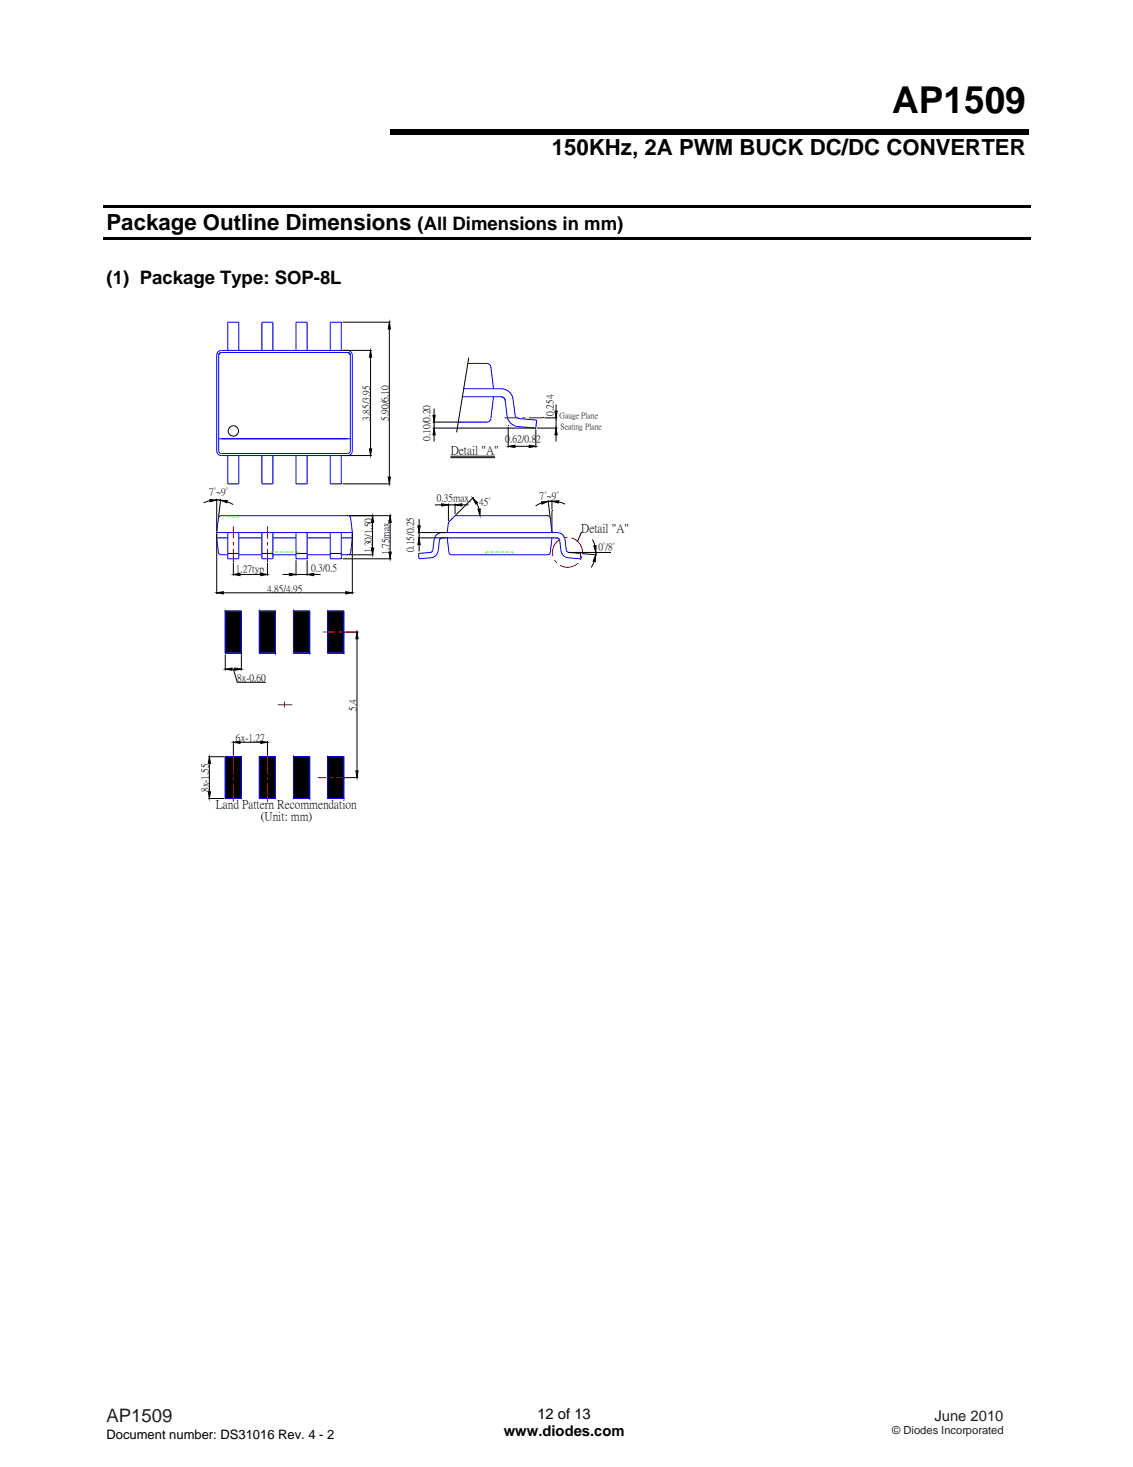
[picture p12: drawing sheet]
<svg xmlns="http://www.w3.org/2000/svg" width="216mm" height="279mm" viewBox="0 0 216 279" stroke-linecap="round" stroke-linejoin="round" font-family="sans-serif">
<path d="M19.8 39h176.7v.5h-176.7zM74.3 24.5h121.7v1.1h-121.7zM19.8 45.1h176.7v.5h-176.7z" fill="#000"/>
<g fill="none" stroke="#00f" stroke-width=".19">
<path d="M41.7 66.9l.5-.2h24.1a.92 .92 0 0 1 .8 .9v18.3a.91 .91 0 0 1-.8 .9h-24.1a.88 .88 0 0 1-.9-.9v-18.3zM41.8 67.3l.4-.2h24.1a.51 .51 0 0 1 .5 .5v18.3l-.2 .3-.3 .2h-24.1l-.4-.2-.1-.3v-18.3zM43.4 66.7v-5.3h2.1v5.3M49.9 66.7v-5.3h2.1v5.3M56.4 66.7v-5.3h2.1v5.3M62.9 66.7v-5.3h2.1v5.3M41.7 83.6h25.1M43.4 86.8v5.4h2.1v-5.4M49.9 86.8v5.4h2.1v-5.4M56.4 86.8v5.4h2.1v-5.4M62.9 86.8v5.4h2.1v-5.4M85.4 99.5l-.2 1.9"/>
<path d="M86.7 98.2h17.7l.3 .1 .2 .4 .3 2.7M41.3 101.4l.3-2.7 .2-.4 .3-.1h24.2l.3 .1 .2 .4 .3 2.7M41.3 102.4l.4 3 .4 .3h1.3M41.3 101.4v1M41.3 102.4h2.1M41.3 101.4h25.8M43.4 101.4v5h2.1v-5M45.5 102.4h4.4M45.5 105.7h4.4M49.9 101.4v5h2.1v-5M52 102.4h4.4M52 105.7h4.4"/>
<path d="M56.4 101.4v5h2.1v-5M58.5 102.4h4.4M58.5 105.7h4.4M62.9 101.4v5h2.1v-5M65 102.4h2.1M67.1 102.4l-.3 3-.5 .3h-1.3M67.1 101.4v1M83.2 101.8l1-.4h22a1.53 1.53 0 0 1 1.5 1.4l.3 2.2 .4 .2 2.3 .2-.1 1-2.3-.2a1.55 1.55 0 0 1-1.4-1.3l-.2-2-.2-.3-.3-.2h-22l-.3 .2-.2 .3-.2 2a1.55 1.55 0 0 1-1.4 1.3l-2.3 .2v-1l2.2-.2 .4-.2 .3-2.2zM85.2 102.4l.4 3 .5 .3h18.3l.3-.2 .2-.3 .3-2.8M106.2 102.4l.3 .2 .2 .3"/>
</g>
<path d="M43.5 98.5h.3M44.2 98.5h.6M45.1 98.5h.4M92.6 105.2h.5M93.4 105.2h.7M94.4 105.2h.6M95.4 105.2h.6M96.3 105.2h.7M97.3 105.2h.5" fill="none" stroke="#0f0" stroke-width=".19"/>
<path d="M44.5 100.2v2.4M44.5 103.3v.6M44.5 104.5v2.4M51 100.2v2.4M51 103.3v.6M51 104.5v2.4" fill="none" stroke="#f00" stroke-width=".19"/>
<g fill="none" stroke="#000" stroke-width=".19">
<path d="M65.3 66.7h5.6M65.3 61.4h9.1M70.6 66.7l.2 1.3h-.4zM70.6 68v17.5M74.2 61.4l.2 1.3h-.4zM74.2 62.7v28.2M40 95.1l1.3 .1-1.3 .4zM40 95.4l-1.2 .4M41.3 95v6.2M41.3 95.2l.7 .1M42 95.3l1.3 .1-.1 .4zM42.1 95l-.4 3.4"/>
<path d="M43.3 95.6l1.1 .5M65.3 86.8h5.6M65.3 92.2h9.1M70.4 85.5h.4l-.2 1.3zM74 90.9h.4l-.2 1.3zM79.9 98.9v1.2M103.2 95.6l1.3-.1-1.2 .5zM103.2 95.8l-1.1 .6M104.4 95.2l.4 3.2M105.2 95.5l1.3-.1-.1 .4zM105.2 95.2v1.8M105.2 97.3v4.1"/>
<path d="M105.2 95.5h-.7M106.4 95.6l1.3 .4M41.3 101.7v11.5M41.3 112.9l1.3-.2v.4zM42.6 112.9h23.3M43.4 105.4h2.1M44.5 107.2v2.5M44.5 109.4l1.2-.2v.4zM45.7 109.4h4M49.7 109.2l1.3 .2-1.3 .2zM49.9 105.4h2.1M51 107.2v2.5"/>
<path d="M53.9 109.4h1.2M55.1 109.2l1.3 .2-1.3 .2zM56.4 109.4h2.1M56.4 106.7v3M56.4 105.4h2.1M58.5 106.7v3M58.5 109.4l1.3-.2v.4zM59.8 109.4h1.3M62.9 105.4h2.1M65.9 112.7l1.2 .2-1.2 .2zM67.1 101.7v11.5M79.6 102.4h5.4"/>
<path d="M79.6 101.4h5.4M79.6 100.1h.5l-.2 1.3zM79.9 102.5l.2 1.2h-.5zM79.9 101.4v1M79.9 103.7v1.3"/>
</g>
<g fill="#000">
<path d="M70.6 66.7l.2 1.3h-.4zM74.2 61.4l.2 1.3h-.4zM40 95.1l1.3 .1-1.3 .4zM42 95.3l1.3 .1-.1 .4zM70.4 85.5h.4l-.2 1.3zM74 90.9h.4l-.2 1.3zM103.2 95.6l1.3-.1-1.2 .5zM105.2 95.5l1.3-.1-.1 .4zM41.3 112.9l1.3-.2v.4zM44.5 109.4l1.2-.2v.4zM49.7 109.2l1.3 .2-1.3 .2zM55.1 109.2l1.3 .2-1.3 .2z"/>
<path d="M58.5 109.4l1.3-.2v.4zM65.9 112.7l1.2 .2-1.2 .2zM79.9 102.5l.2 1.2h-.5zM79.6 100.1h.5l-.2 1.3z"/>
</g>
<g fill="none" stroke="#f00" stroke-width=".19">
<path d="M96.1 79.6h2.7M99.5 79.6h.6M100.8 79.6h2.7M105.7 106.6l.4 .6M106.7 102.7a2.86 2.86 0 0 0-1.3 3.2M108.1 102.3l-.7 .1M108.9 102.4a2.84 2.84 0 0 1 2.1 2.8M110.2 107.2a2.84 2.84 0 0 1-3.5 .5M110.9 105.9l-.3 .7M52.9 134.2h2.8M54.2 133.6v1.2M61.4 120.4h2.5"/>
<path d="M64.5 120.4h.7M65.8 120.4h2.5M44.5 143.9v3.4M44.5 148v.6M44.5 149.2v3.5M51 143.9v3.4M51 148v.6M51 149.2v3.5M60.6 148.1h1.6M62.8 148.1h.7M64.1 148.1h1.7"/>
</g>
<g fill="none" stroke="#00f" stroke-width=".19">
<path d="M88.1 75.6h7.4M88.3 74h7.2a2.27 2.27 0 0 1 2.3 2.1l.3 2.9a.73 .73 0 0 0 .7 .7l3.5 .3-.2 1.5-3.4-.3a2.29 2.29 0 0 1-2.1-2l-.4-3.2-.3-.3-.4-.1M89.1 69.2h3.7l.6 .3 .1 .4 .5 4.1M94 75.6l-.5 4.1-.3 .6-.4 .1h-5.5M95.5 75.6l.4 .1 .4 .5M86.7 98.2l-1.3 1.3M42.9 116.4h3.1v8h-3.1zM49.4 116.4h3.1v8h-3.1zM55.9 116.4h3.1v8h-3.1zM62.4 116.4h3.1v8h-3.1zM42.9 144.1h3.1v8h-3.1zM49.4 144.1h3.1v8h-3.1z"/>
<path d="M55.9 144.1h3.1v8h-3.1zM62.4 144.1h3.1v8h-3.1z"/>
</g>
<g fill="none" stroke="#000" stroke-width=".19">
<path d="M82.5 79.1h.4l-.2 1.3zM82.7 77.8v1.3M89.3 68.1l-2.3 14.2M103.7 79.6h2.5M105.7 78.3h.5l-.2 1.3zM106 77v1.3M106 79.6v1.9M66.5 98.2h8.1M71 98.2l.2 1.3h-.4zM71 99.5v4.9M74.3 98.2l.2 1.3h-.4zM74.3 99.5v5.7"/>
<path d="M82.5 80.4h5M82.5 81.5h19.4M82.7 80.4v1.1M82.7 82.8v1.3M82.7 81.5l.2 1.3h-.4zM82.9 96.2h1.3M84.2 95.9l1.2 .3-1.2 .2zM85.4 95.9v3.3M85.4 96.2h1.3M85.8 86.9h8.5M85.8 87.2h8.5M86.7 96.2l1.3-.3v.5z"/>
<path d="M86.7 95.9v2.1M88 96.2h1.3M90.1 94.9l.9 .9-.3 .2zM90.3 94.7l-3.4 3.3M90.8 95.9l.5 1M91.1 97l.4-.1v1.3zM96.8 81.3v4M96.9 85l1.2-.2v.4zM98.1 85h2.7M100.8 84.8l1.3 .2-1.3 .2zM102.1 81.8v3.5M102.4 81.5h3.8"/>
<path d="M106 81.5l.2 1.3h-.5zM106 82.8v1.3M42.9 116.4h3.1zM42.9 116.4l3.1 8h-3.1zM42.9 116.4h3.1v8zM42.9 116.4h3.1M49.4 116.4h3.1zM49.4 116.4l3.1 8h-3.1zM49.4 116.4h3.1v8zM49.4 116.4h3.1M55.9 116.4h3.1zM55.9 116.4l3.1 8h-3.1z"/>
<path d="M55.9 116.4h3.1v8zM55.9 116.4h3.1M62.4 116.4h3.1zM62.4 116.4l3.1 4h-3.1zM62.4 116.4h3.1v4zM62.4 116.4h3.1M65.3 106.4h9.3M66.5 105.7h4.7M70.8 104.4h.4l-.2 1.3zM74.1 105.2h.4l-.2 1.2zM108.4 105.2h8M110.8 101.3l-.8 1.9"/>
<path d="M110.9 105.4l2.9 .3M112.9 102.7l.5 1.2M113.2 104l.4-.1-.1 1.3zM113.2 106.9l-.5 1.2M113.5 105.7v1.3l-.5-.1zM113.5 105.2v.5M42.9 124.4h3.1zM42.9 124.4h3.1M42.9 124.6v3.1M42.9 127.4l1.3-.2v.5zM44.2 127.4h.5M44.5 127.4l.7 2.5h5.5"/>
<path d="M44.7 127.2l1.3 .2-1.3 .3zM46 124.6v3.1M49.4 124.4h3.1zM49.4 124.4h3.1M55.9 124.4h3.1zM55.9 124.4h3.1M62.4 120.4h3.1zM62.4 120.4l3.1 4h-3.1zM62.4 120.4h3.1v4zM62.4 124.4h3.1zM62.4 120.4h3.1M62.4 124.4h3.1"/>
<path d="M65.8 120.4h2.5M68 121.7v25.1M68 120.4l.2 1.3h-.4zM39.6 144.1h3.1M39.6 152.1h3.1M39.7 150.8h.4l-.2 1.3zM39.9 144.1l.2 1.3h-.4zM39.9 145.4v5.4M42.9 144.1h1.6zM42.9 144.1l1.6 8h-1.6zM42.9 144.1h1.6v8zM42.9 152.1h1.6z"/>
<path d="M44.5 144.1h1.5zM44.5 144.1l1.5 8h-1.5zM44.5 144.1h1.5v8zM44.5 152.1h1.5zM44.5 141.1v2.8M44.5 141.4l1.2-.2v.4zM45.7 141.4h4M49.4 144.1h1.6zM49.4 144.1l1.6 8h-1.6zM49.4 144.1h1.6v8zM49.4 152.1h1.6zM49.7 141.2l1.3 .2-1.3 .2z"/>
<path d="M51 144.1h1.5zM51 144.1l1.5 8h-1.5zM51 144.1h1.5v8zM51 152.1h1.5zM51 141.1v2.8M55.9 144.1h3.1zM55.9 144.1l3.1 8h-3.1zM55.9 144.1h3.1v8zM55.9 152.1h3.1zM55.9 144.1h3.1M55.9 152.1h3.1M62.4 144.1h3.1z"/>
<path d="M62.4 144.1l3.1 4h-3.1zM62.4 144.1h3.1v4zM62.4 148.1h3.1zM62.4 148.1l3.1 4h-3.1zM62.4 148.1h3.1v4zM62.4 152.1h3.1zM62.4 144.1h3.1M62.4 152.1h3.1M62.4 148.1h3.1M65.8 148.1h2.5M67.8 146.8h.4l-.2 1.3z"/>
<circle cx="44.5" cy="82.1" r=".99"/>
</g>
<g fill="#000">
<path d="M82.5 79.1h.4l-.2 1.3zM105.7 78.3h.5l-.2 1.3zM71 98.2l.2 1.3h-.4zM74.3 98.2l.2 1.3h-.4zM82.7 81.5l.2 1.3h-.4zM84.2 95.9l1.2 .3-1.2 .2zM86.7 96.2l1.3-.3v.5zM90.1 94.9l.9 .9-.3 .2zM91.1 97l.4-.1v1.3zM96.9 85l1.2-.2v.4zM100.8 84.8l1.3 .2-1.3 .2zM106 81.5l.2 1.3h-.5z"/>
<path d="M42.9 116.4l3.1 8h-3.1zM42.9 116.4h3.1v8zM49.4 116.4l3.1 8h-3.1zM49.4 116.4h3.1v8zM55.9 116.4l3.1 8h-3.1zM55.9 116.4h3.1v8zM62.4 116.4l3.1 4h-3.1zM62.4 116.4h3.1v4zM70.8 104.4h.4l-.2 1.3zM74.1 105.2h.4l-.2 1.2zM113.5 105.7v1.3l-.5-.1zM113.2 104l.4-.1-.1 1.3z"/>
<path d="M42.9 127.4l1.3-.2v.5zM44.7 127.2l1.3 .2-1.3 .3zM62.4 120.4l3.1 4h-3.1zM62.4 120.4h3.1v4zM68 120.4l.2 1.3h-.4zM39.9 144.1l.2 1.3h-.4zM39.7 150.8h.4l-.2 1.3zM42.9 144.1h1.6zM42.9 144.1l1.6 8h-1.6zM42.9 144.1h1.6v8zM42.9 152.1h1.6zM44.5 144.1h1.5z"/>
<path d="M44.5 144.1l1.5 8h-1.5zM44.5 144.1h1.5v8zM44.5 152.1h1.5zM44.5 141.4l1.2-.2v.4zM49.4 144.1h1.6zM49.4 144.1l1.6 8h-1.6zM49.4 144.1h1.6v8zM49.4 152.1h1.6zM49.7 141.2l1.3 .2-1.3 .2zM51 144.1h1.5zM51 144.1l1.5 8h-1.5zM51 144.1h1.5v8z"/>
<path d="M51 152.1h1.5zM55.9 144.1l3.1 8h-3.1zM55.9 144.1h3.1v8zM62.4 144.1l3.1 4h-3.1zM62.4 144.1h3.1v4zM62.4 148.1l3.1 4h-3.1zM62.4 148.1h3.1v4zM67.8 146.8h.4l-.2 1.3z"/>
</g>
<path d="M43.5 98.2v.3M45.5 98.2v.3M52.1 105.2h-.5v.5M52.4 105.2h.7M53.4 105.2h.7M54.4 105.2h.6M55.4 105.2h.6M56.3 105.2h.5v.5M92.6 105.2v.5M97.8 105.2v.5" fill="none" stroke="#0f0" stroke-width=".19"/>
<text font-size="7" x="170" y="21.6">AP1509</text>
<g font-size="4.2">
<text x="105.2" y="29.5">150KHz, 2A PWM BUCK DC/DC CONVERTER</text>
<text x="20.3" y="43.8">Package Outline Dimensions</text>
</g>
<g font-size="3.5">
<text x="79.6" y="43.8">(All Dimensions in mm)</text>
<text x="20.3" y="54">(1) Package Type: SOP-8L</text>
</g>
<text font-size="3.5" fill="#231f20" x="20.3" y="270.9">AP1509</text>
<g font-size="2.8">
<text x="96" y="273.5">www.diodes.com</text>
<text x="102.4" y="270.2">12 of 13</text>
</g>
<text font-size="2.8" fill="#231f20" x="178.1" y="270.6">June 2010</text>
<text font-size="2.5" x="20.3" y="274">Document number: DS31016 Rev. 4 - 2</text>
<g font-size="2.3">
<text x="85.9" y="86.4">Detail &quot;A&quot;</text>
<text x="110.8" y="101.4">Detail &quot;A&quot;</text>
<text x="41.1" y="153.9">Land Pattern Recommendation</text>
<text x="49.7" y="156.2">(Unit: mm)</text>
</g>
<text font-size="2.1" fill="#231f20" x="170" y="273.2">© Diodes Incorporated</text>
<g font-size="1.9">
<text x="70.4" y="80.1" transform="rotate(-90 70.4 80.1)">3.85/3.95</text>
<text x="74" y="80.2" transform="rotate(-90 74 80.2)">5.90/6.10</text>
<text x="81.9" y="83.9" transform="rotate(-90 81.9 83.9)">0.10/0.20</text>
<text x="105.4" y="79.2" transform="rotate(-90 105.4 79.2)">0.254</text>
<text x="96.3" y="84.2">0.62/0.82</text>
<text x="39.8" y="94.3">7°~9°</text>
<text x="83.2" y="95.4">0.35max.</text>
<text x="102.8" y="95.1">7°~9°</text>
<text x="91.3" y="96.2">45°</text>
<text x="70.8" y="105.4" transform="rotate(-90 70.8 105.4)">1.30/1.50</text>
<text x="74.1" y="105.7" transform="rotate(-90 74.1 105.7)">1.75max.</text>
<text x="78.8" y="105.2" transform="rotate(-90 78.8 105.2)">0.15/0.25</text>
<text x="114" y="104.7">0°/8°</text>
<text x="44.9" y="109">1.27typ</text>
<text x="50.9" y="112.7">4.85/4.95</text>
<text x="59.3" y="108.7">0.3/0.5</text>
<text x="45.2" y="129.8">8x-0.60</text>
<text x="67.8" y="135.4" transform="rotate(-90 67.8 135.4)">5.4</text>
<text x="45" y="141.2">6x-1.27</text>
<text x="39.7" y="150.9" transform="rotate(-90 39.7 150.9)">8x-1.55</text>
</g>
<g font-size="1.5">
<text x="106.6" y="79.7">Gauge Plane</text>
<text x="106.8" y="81.7">Seating Plane</text>
</g>
</svg>
